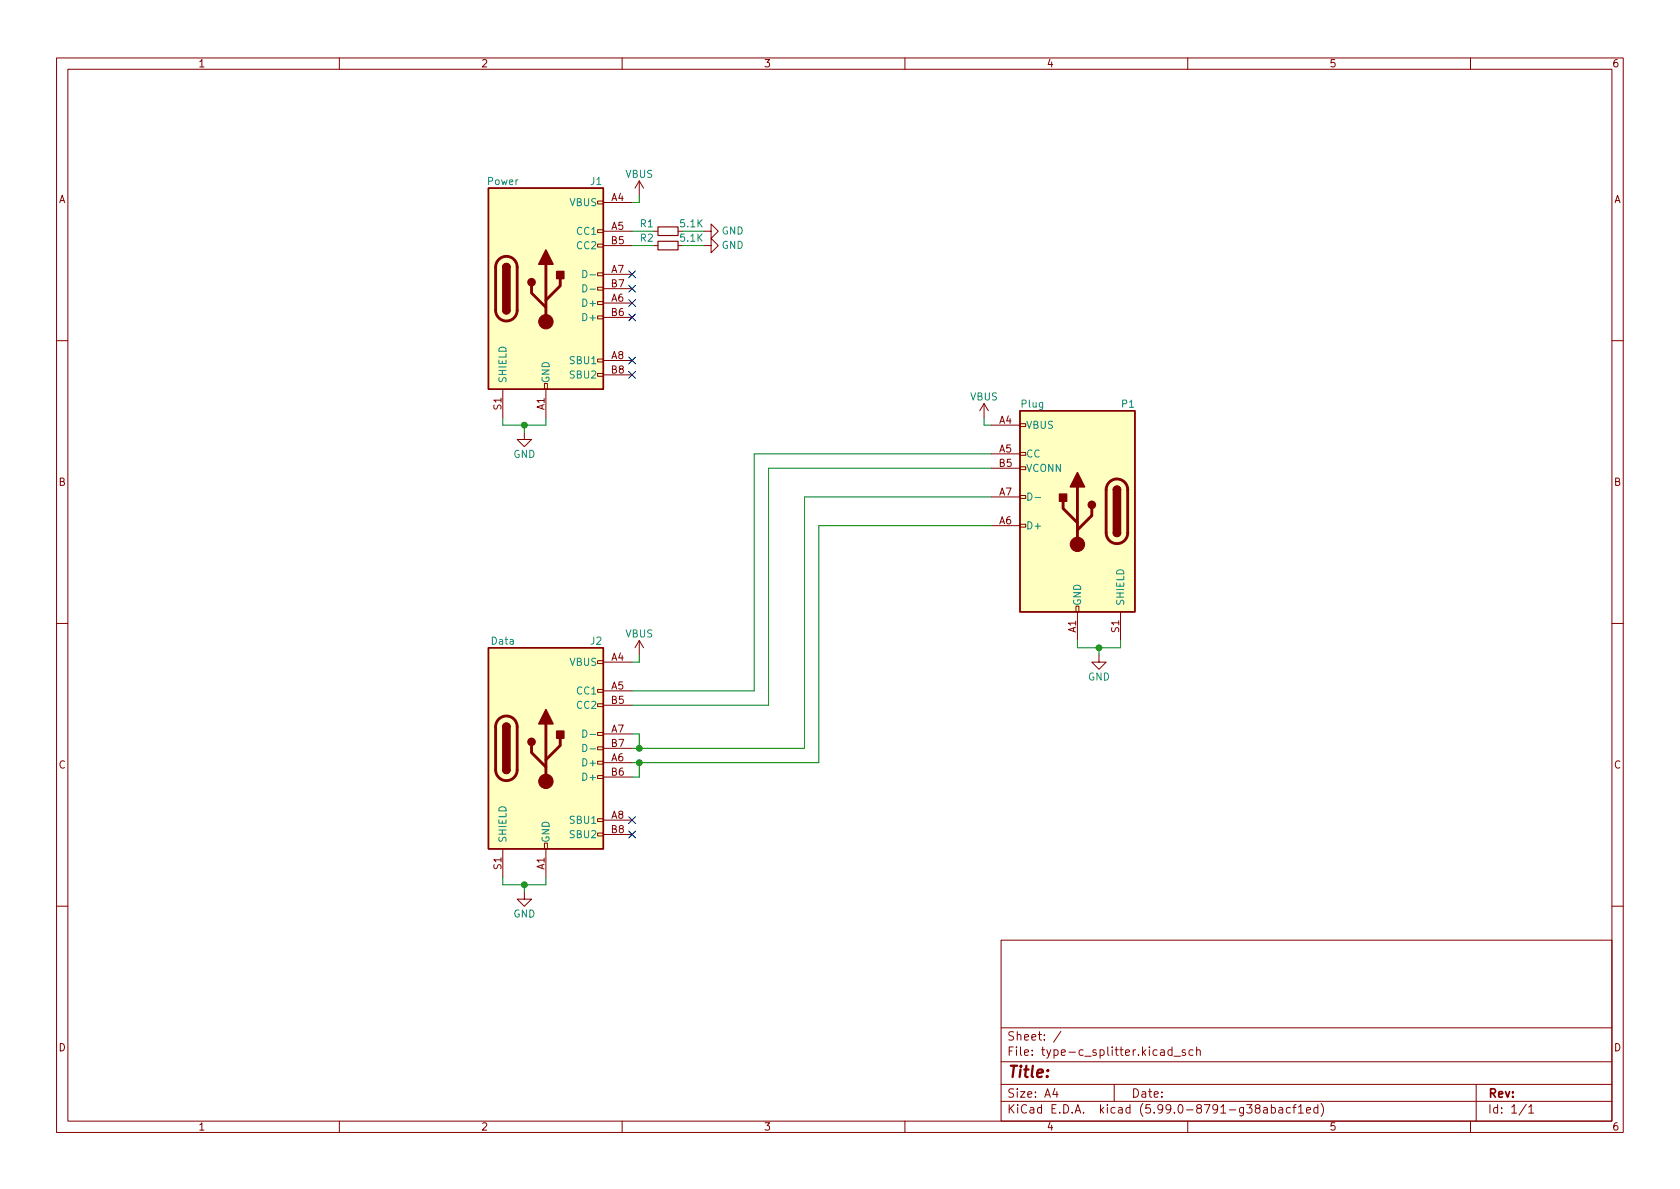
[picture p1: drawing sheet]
<svg xmlns="http://www.w3.org/2000/svg" width="297mm" height="210mm" viewBox="0 0 297 210" stroke-linecap="round" stroke-linejoin="round" font-family="sans-serif">
<g fill="none" stroke="#840000" stroke-width=".18">
<path d="M10 10.2h277v190.1h-277zM12 12.2h273v186.1h-273zM60 10.2v2M110 10.2v2M160 10.2v2M210 10.2v2M260 10.2v2M105.7 35.6h1v.5h-1zM106.7 35.8h5.1M113 32v2.5M113 32l-.7 1.3M113 32l.8 1.3"/>
<path d="M105.7 55.9h1v.5h-1zM105.7 53.3h1v.5h-1zM105.7 50.8h1v.5h-1zM105.7 48.3h1v.5h-1zM105.7 43.2h1v.5h-1zM105.7 40.6h1v.5h-1zM106.7 40.9h5.1M106.7 53.6h5.1M106.7 48.5h5.1M106.7 43.4h5.1M106.7 56.1h5.1M106.7 51h5.1"/>
<path d="M115.6 40.9h.7M115.6 43.4h.7M119.9 43.4h.7M124.5 43.4h1.2v-1.2l1.3 1.2-1.3 1.3v-1.3M124.5 40.9h1.2v-1.3l1.3 1.3-1.3 1.3v-1.3M10 60.2h2M88.9 68.8v5.1M92.7 76.4v1.3h1.3l-1.3 1.3-1.3-1.3h1.3M96.3 67.8h.5v1h-.5zM96.5 68.8v5.1M105.7 66h1v.5h-1zM105.7 63.5h1v.5h-1z"/>
<path d="M106.7 63.7h5.1M106.7 66.3h5.1M174 71.4l-.8 1.2M174 71.4v2.5M174 71.4l.8 1.2M175.3 75.2h5M180.3 74.9h1.1v.5h-1.1zM285 60.2h2M175.3 80.3h5M175.3 93h5M175.3 87.9h5M175.3 82.8h5"/>
<path d="M180.3 92.7h1.1v.5h-1.1zM180.3 87.6h1.1v.5h-1.1zM180.3 82.5h1.1v.6h-1.1zM180.3 80h1.1v.5h-1.1zM10 110.2h2M105.7 116.8h1v.5h-1zM106.7 117.1h5.1M113 113.3l-.7 1.2M113 113.3v2.5M113 113.3l.8 1.2M190.2 107.2h.6v1h-.6zM190.5 108.2v5.1"/>
<path d="M194.3 115.8v1.3h1.3l-1.3 1.3-1.3-1.3h1.3M198.1 108.2v5.1M285 110.2h2M105.7 137.2h1v.5h-1zM105.7 134.6h1v.5h-1zM105.7 132.1h1v.5h-1zM105.7 129.5h1v.5h-1zM105.7 124.5h1v.5h-1zM105.7 121.9h1v.5h-1zM106.7 122.2h5.1M106.7 134.9h5.1M106.7 129.8h5.1"/>
<path d="M106.7 124.7h5.1M106.7 137.4h5.1M106.7 132.3h5.1M88.9 150.1v5.1M92.7 157.7v1.3h1.3l-1.3 1.3-1.3-1.3h1.3M96.3 149.1h.5v1h-.5zM96.5 150.1v5.1M105.7 147.3h1v.5h-1zM105.7 144.8h1v.5h-1zM106.7 145h5.1M106.7 147.6h5.1M10 160.2h2"/>
<path d="M177 166.3h108v32h-108zM285 160.2h2M60 198.3v2M110 198.3v2M160 198.3v2M177 194.8h108M177 191.8h108M177 187.8h108M177 181.8h108M186.5 192.5l-.4 1h1M186.9 193v1M187.6 182.4l-1.3 1.9"/>
<path d="M197 191.8v3M207.2 185.7l-.4-.1-.3 .3v.4l.1 .3h.6M207.2 185.1v1.5M207.6 186.8h1.1M209.6 185.7l-.4-.1-.2 .2 .1 .3 .5 .1v.4h-.6M210 198.3v2M210.9 185.7l-.4-.1-.3 .3v.4l.2 .3h.5M211.6 185.8l.2-.2 .3 .1 .1 .9M211.6 185.1v1.5M223.4 195.9h.6l.1 .9M224.1 196.2l-.5 .1a.29 .29 0 0 0-.2 .2 .29 .29 0 0 0 .2 .3h.5M224.8 195.9l.4-.1 .3 .3v.4l-.1 .3h-.6"/>
<path d="M224.8 195.3v1.5M226.1 195.9h.6l.1 .9M226.8 196.2l-.5 .1a.29 .29 0 0 0-.2 .2 .29 .29 0 0 0 .2 .3h.5M228.1 195.9l-.4-.1-.3 .3v.4l.2 .3h.5M228.6 195.8h.5M229.1 195.3l-.3 .2v1.3M229.6 195.8l.4-.5v1.5M229.6 196.8h.8M231 196.3l.7-.1-.1-.3-.4-.1-.2 .2 .1 .8h.5M233 195.9l-.4-.1-.3 .3v.4l.1 .3h.6M233 195.3v1.5M233.6 195.1a1.72 1.72 0 0 1 0 2.3"/>
<path d="M260 198.3v2M261 191.8v6.5M269.9 195.3l-1.3 1.9M270.3 195.8l.4-.5v1.5M270.3 196.8h.9"/>
</g>
<g fill="#ffffc2" stroke="#ffffc2" stroke-width=".18">
<path d="M86.4 33.3h20.3v35.5h-20.3z"/>
<path d="M180.3 72.6h20.4v35.6h-20.4z"/>
<path d="M86.4 114.5h20.3v35.6h-20.3z"/>
</g>
<path d="M86.4 33.3h20.3v35.5h-20.3zM88.9 54.9a.64 .64 0 0 0 .6 .6 .64 .64 0 0 0 .7-.6M88.9 47.2a.64 .64 0 0 1 .6-.6 .64 .64 0 0 1 .7 .6M180.3 72.6h20.4v35.6h-20.4zM196.8 94.2a.64 .64 0 0 0 .7 .7 .64 .64 0 0 0 .6-.7M196.8 86.6a.64 .64 0 0 1 .7-.6 .64 .64 0 0 1 .6 .6M86.4 114.5h20.3v35.6h-20.3zM88.9 136.1a.64 .64 0 0 0 .6 .7 .64 .64 0 0 0 .7-.7M88.9 128.5a.64 .64 0 0 1 .6-.6 .64 .64 0 0 1 .7 .6" fill="none" stroke="#840000" stroke-width=".25"/>
<g fill="none" stroke="#840000" stroke-width=".51">
<path d="M88.2 45.9a1.91 1.91 0 0 1 2.1-.4 1.91 1.91 0 0 1 1.1 1.7v7.7a1.91 1.91 0 0 1-1.9 1.9 1.91 1.91 0 0 1-1.9-1.9v-7.8l.2-.7zM94 50.5v1.3l2.5 2.6M96.5 46.7v10.2M99.1 49.3v1.2l-2.6 2.6M188 88.6v1.3l2.5 2.6M190.5 86.1v10.2M193 89.9v1.3l-2.5 2.5M196.1 85.3a1.91 1.91 0 0 1 2.1-.5 1.91 1.91 0 0 1 1.2 1.8v7.6a1.91 1.91 0 0 1-1.9 1.9 1.91 1.91 0 0 1-1.9-1.9v-7.8l.2-.6zM87.6 128.5v7.6a1.91 1.91 0 0 0 1.9 1.9 1.91 1.91 0 0 0 1.9-1.9v-7.6M87.6 128.5a1.91 1.91 0 0 1 1.9-1.9 1.91 1.91 0 0 1 1.9 1.9M94 131.8v1.3l2.5 2.5M96.5 128v10.2"/>
<path d="M99.1 130.6v1.2l-2.6 2.6"/>
</g>
<g fill="#840000" stroke="#840000" stroke-width=".25">
<path d="M88.9 54.9h1.3a.64 .64 0 0 1-.7 .6 .64 .64 0 0 1-.6-.6z"/>
<path d="M89.1 46.8a.64 .64 0 0 1 .7-.1 .64 .64 0 0 1 .4 .5h-1.3z"/>
<path d="M88.9 47.2h1.3v7.7h-1.3z"/>
<path d="M98.4 48h1.3v1.3h-1.3z"/>
<path d="M96.5 44.2l1.3 2.5h-2.6z"/>
<path d="M196.8 94.2h1.3a.64 .64 0 0 1-.6 .7 .64 .64 0 0 1-.7-.7z"/>
<path d="M197 86.2a.64 .64 0 0 1 .7-.2 .64 .64 0 0 1 .4 .6h-1.3z"/>
<path d="M196.8 86.6h1.3v7.6h-1.3z"/>
<path d="M187.3 87.4h1.3v1.2h-1.3z"/>
<path d="M190.5 83.6l1.3 2.5h-2.6z"/>
<path d="M88.9 136.1h1.3a.64 .64 0 0 1-.7 .7 .64 .64 0 0 1-.6-.7z"/>
<path d="M89.1 128.1a.64 .64 0 0 1 .7-.2 .64 .64 0 0 1 .4 .6h-1.3z"/>
<path d="M88.9 128.5h1.3v7.6h-1.3z"/>
<path d="M98.4 129.3h1.3v1.3h-1.3z"/>
<path d="M96.5 125.5l1.3 2.5h-2.6z"/>
<circle cx="94" cy="49.9" r=".63"/>
<circle cx="193" cy="89.3" r=".63"/>
<circle cx="94" cy="131.2" r=".63"/>
</g>
<g fill="#840000" stroke="#840000" stroke-width=".18">
<circle cx="96.5" cy="56.9" r="1.27"/>
<circle cx="190.5" cy="96.3" r="1.27"/>
<circle cx="96.5" cy="138.2" r="1.27"/>
</g>
<path d="M103 47.8a.64 .64 0 0 1 .8 .6 .64 .64 0 0 1-.8 .7zM103 50.4a.64 .64 0 0 1 .8 .6 .64 .64 0 0 1-.8 .6zM104.3 48.6h1M104.3 51.1h1M181.7 87.2a.64 .64 0 0 1 .8 .6 .64 .64 0 0 1-.8 .7zM183 88h1M103 129.1a.64 .64 0 0 1 .8 .6 .64 .64 0 0 1-.8 .7zM103 131.6a.64 .64 0 0 1 .8 .7 .64 .64 0 0 1-.8 .6zM104.3 129.9h1M104.3 132.4h1" fill="none" stroke="#008484" stroke-width=".18"/>
<path d="M116.3 42.7h3.6v1.5h-3.6zM116.3 40.1h3.6v1.6h-3.6z" fill="none" stroke="#840000" stroke-width=".2"/>
<g fill="none" stroke="#008400" stroke-width=".18">
<path d="M113 34.5v1.3h-1.2M111.8 40.9h3.8M111.8 43.4h3.8M120.6 40.9h3.9M120.6 43.4h3.9M88.9 73.9v1.3h7.6v-1.3M92.7 75.2v1.2M174 73.9v1.3h1.3M175.3 82.8h-39.4v41.9h-24.1M175.3 80.3h-42v41.9h-21.5M175.3 87.9h-33.1v44.4h-30.4M175.3 93h-30.5v41.9h-33"/>
<path d="M113 115.8v1.3h-1.2M190.5 113.3v1.2h7.6v-1.2M194.3 114.5v1.3M111.8 129.8h1.2v2.5M113 134.9v2.5h-1.2M88.9 155.2v1.3h7.6v-1.3M92.7 156.5v1.2"/>
</g>
<g fill="none" stroke="#000084" stroke-width=".18">
<path d="M111.2 53l1.2 1.2M111.2 50.4l1.2 1.3M111.2 47.9l1.2 1.2M111.2 55.5l1.2 1.2M112.4 53l-1.2 1.2M112.4 50.4l-1.2 1.3M112.4 47.9l-1.2 1.2M112.4 55.5l-1.2 1.2M111.2 63.1l1.2 1.3M111.2 65.7l1.2 1.2M112.4 63.1l-1.2 1.3M112.4 65.7l-1.2 1.2"/>
<path d="M111.2 144.4l1.2 1.2M111.2 147l1.2 1.2M112.4 144.4l-1.2 1.2M112.4 147l-1.2 1.2"/>
</g>
<g fill="#008400" stroke="#008400" stroke-width=".18">
<circle cx="113" cy="132.3" r=".51"/>
<circle cx="113" cy="134.9" r=".51"/>
<circle cx="92.7" cy="156.5" r=".51"/>
<circle cx="92.7" cy="75.2" r=".51"/>
<circle cx="194.3" cy="114.5" r=".51"/>
</g>
<text font-size="2.8" fill="#840000" x="178" y="190.6">Title:</text>
<g font-size="2.1" fill="#840000">
<text x="178" y="184">Sheet: /</text>
<text x="178" y="186.7">File: type-c_splitter.kicad_sch</text>
<text x="178" y="196.9">KiCad E.D.A. kicad (5.99.0-8791-g38abacf1ed)</text>
<text x="178" y="194.1">Size: A4</text>
<text x="200" y="194.1">Date:</text>
<text x="263" y="194.1">Rev:</text>
<text x="263" y="196.9">Id: 1/1</text>
</g>
<g font-size="1.8" fill="#840000">
<text x="35" y="11.9">1</text>
<text x="85" y="11.9">2</text>
<text x="135" y="11.9">3</text>
<text x="185" y="11.9">4</text>
<text x="235" y="11.9">5</text>
<text x="285" y="11.9">6</text>
<text x="10.3" y="35.9">A</text>
<text x="108.1" y="35.6">A4</text>
<text x="285.3" y="35.9">A</text>
<text x="108.1" y="40.6">A5</text>
<text x="108.1" y="43.2">B5</text>
<text x="120.4" y="42.7">5.1K</text>
<text x="108.1" y="53.3">A6</text>
<text x="108.1" y="48.3">A7</text>
<text x="108.1" y="50.8">B7</text>
<text x="108.1" y="55.9">B6</text>
<text x="108.1" y="63.5">A8</text>
<text x="108.1" y="66">B8</text>
<text x="88.6" y="72.4" transform="rotate(-90 88.6 72.4)">S1</text>
<text x="96.3" y="72.5" transform="rotate(-90 96.3 72.5)">A1</text>
<text x="176.7" y="74.9">A4</text>
<text x="176.7" y="80">A5</text>
<text x="176.7" y="82.5">B5</text>
<text x="10.3" y="85.9">B</text>
<text x="176.7" y="87.6">A7</text>
<text x="285.3" y="85.9">B</text>
<text x="176.7" y="92.7">A6</text>
<text x="190.2" y="111.9" transform="rotate(-90 190.2 111.9)">A1</text>
<text x="197.9" y="111.8" transform="rotate(-90 197.9 111.8)">S1</text>
<text x="108.1" y="116.8">A4</text>
<text x="108.1" y="121.9">A5</text>
<text x="108.1" y="124.5">B5</text>
<text x="108.1" y="129.5">A7</text>
<text x="10.3" y="135.9">C</text>
<text x="108.1" y="134.6">A6</text>
<text x="108.1" y="137.2">B6</text>
<text x="108.1" y="132.1">B7</text>
<text x="285.3" y="135.9">C</text>
<text x="108.1" y="144.8">A8</text>
<text x="108.1" y="147.3">B8</text>
<text x="88.6" y="153.7" transform="rotate(-90 88.6 153.7)">S1</text>
<text x="96.3" y="153.8" transform="rotate(-90 96.3 153.8)">A1</text>
<text x="10.3" y="185.9">D</text>
<text x="285.3" y="185.9">D</text>
<text x="35" y="199.9">1</text>
<text x="85" y="199.9">2</text>
<text x="135" y="199.9">3</text>
<text x="185" y="199.9">4</text>
<text x="235" y="199.9">5</text>
<text x="285" y="199.9">6</text>
</g>
<g font-size="1.8" fill="#008484">
<text x="86.2" y="32.7">Power</text>
<text x="104.4" y="32.7">J1</text>
<text x="110.6" y="31.4">VBUS</text>
<text x="100.8" y="36.4">VBUS</text>
<text x="102.1" y="41.5">CC1</text>
<text x="113.2" y="40.2">R1</text>
<text x="120.4" y="40.2">5.1K</text>
<text x="127.6" y="41.5">GND</text>
<text x="102.1" y="44.1">CC2</text>
<text x="113.2" y="42.7">R2</text>
<text x="127.6" y="44">GND</text>
<text x="103.4" y="54.2">D+</text>
<text x="103.4" y="56.8">D+</text>
<text x="100.9" y="64.4">SBU1</text>
<text x="89.5" y="67.8" transform="rotate(-90 89.5 67.8)">SHIELD</text>
<text x="97.2" y="67.8" transform="rotate(-90 97.2 67.8)">GND</text>
<text x="100.9" y="66.9">SBU2</text>
<text x="171.5" y="70.8">VBUS</text>
<text x="180.6" y="72.1">Plug</text>
<text x="181.4" y="75.8">VBUS</text>
<text x="198.4" y="72.1">P1</text>
<text x="90.7" y="81">GND</text>
<text x="181.4" y="80.9">CC</text>
<text x="181.4" y="83.4">VCONN</text>
<text x="181.4" y="93.6">D+</text>
<text x="191.1" y="107.2" transform="rotate(-90 191.1 107.2)">GND</text>
<text x="198.8" y="107.2" transform="rotate(-90 198.8 107.2)">SHIELD</text>
<text x="87" y="114">Data</text>
<text x="104.4" y="114">J2</text>
<text x="110.6" y="112.7">VBUS</text>
<text x="100.8" y="117.7">VBUS</text>
<text x="102.1" y="122.8">CC1</text>
<text x="102.1" y="125.3">CC2</text>
<text x="192.3" y="120.3">GND</text>
<text x="103.4" y="135.5">D+</text>
<text x="103.4" y="138">D+</text>
<text x="89.5" y="149.1" transform="rotate(-90 89.5 149.1)">SHIELD</text>
<text x="97.2" y="149.1" transform="rotate(-90 97.2 149.1)">GND</text>
<text x="100.9" y="145.7">SBU1</text>
<text x="100.9" y="148.2">SBU2</text>
<text x="90.7" y="162.2">GND</text>
</g>
</svg>
